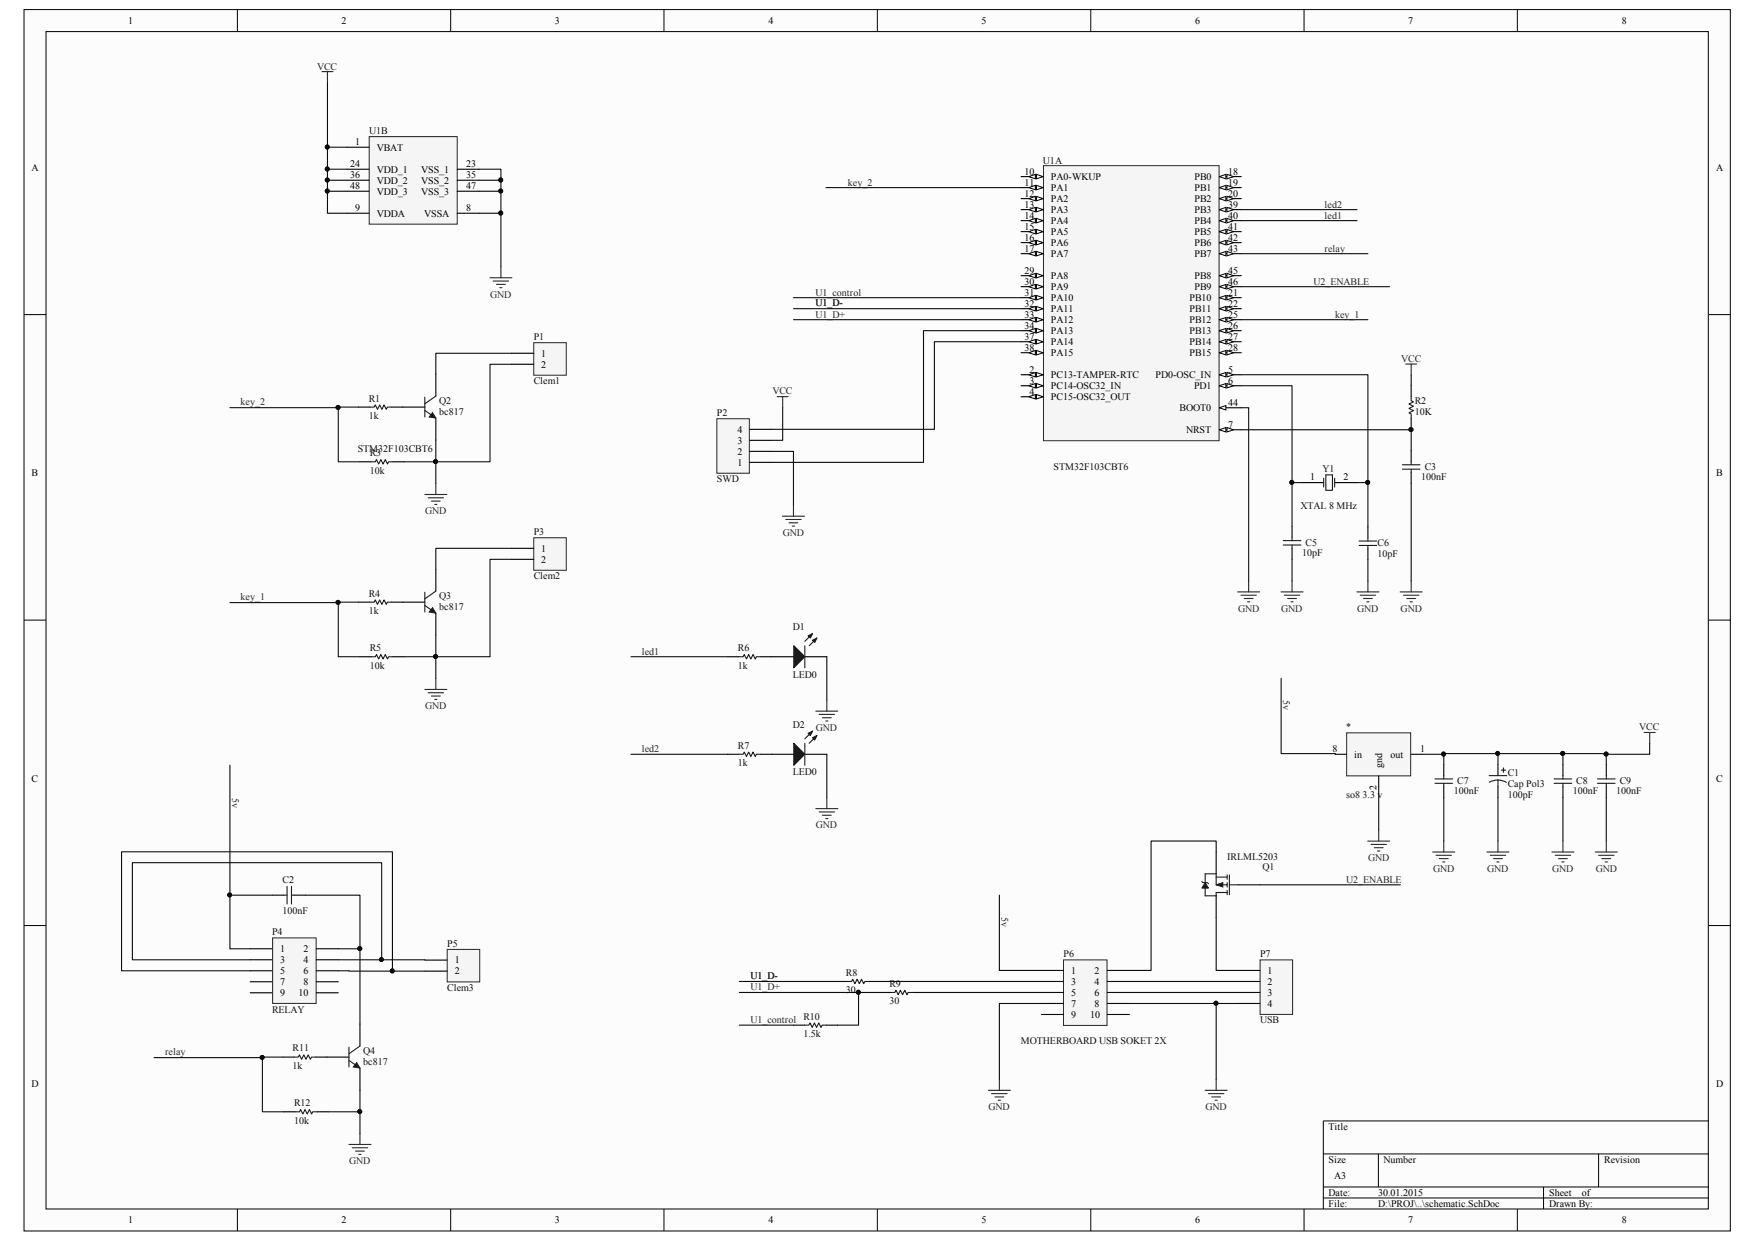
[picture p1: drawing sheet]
# Altium schematic sheet schematic.SchDoc
size A3; PageSetup: Record=PageOptions¦CenterHorizontal=True¦CenterVertical=True¦PrintScale=0.73¦XCorrection=1.00¦YCorrection=1.00¦PrintKind=1¦BorderSize=5000000¦LeftOffset=0¦BottomOffset=0¦Orientation=2¦PaperLength=2970¦PaperWidth=2100¦Scale=100¦PaperSource=7¦PrintQuality=300¦MediaType=1¦DitherType=10¦PrintScaleMode=1¦PaperKind=A4¦PaperIndex=9

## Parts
*  so8 3.3 v  [SO8_N]
C1  Cap Pol3  value 100pF  [1812]
C2  100nF  [1-0805_N]
C3  100nF  [1-0805_N]
C5  10pF  [1-0805_N]
C6  10pF  [1-0805_N]
C7  100nF  [1-0805_N]
C8  100nF  [1-0805_N]
C9  100nF  [1-0805_N]
D1  LED0  [1-0805_N]
D2  LED0  [1-0805_N]
P1  Clem1  [HDR1X2]
P2  SWD  [MHDR1X4]
P3  Clem2  [HDR1X2]
P4  RELAY  [relay 5v]
P5  Clem3  [klemnik]
P6  MOTHERBOARD USB SOKET 2X  [MB_USB]
P7  USB  [USB_SOCKET]
Q1  IRLML5203  [SOT23_N]
Q2  bc817  [SOT23_N]
Q3  bc817  [SOT23_N]
Q4  bc817  [SOT23_N]
R1  1k  [1-0805_N]
R2  10K  [1-0805_N]
R3  10k  [1-0805_N]
R4  1k  [1-0805_N]
R5  10k  [1-0805_N]
R6  1k  [1-0805_N]
R7  1k  [1-0805_N]
R8  30  [1-0805_N]
R9  30  [1-0805_N]
R10  1.5k  [1-0805_N]
R11  1k  [1-0805_N]
R12  10k  [1-0805_N]
U1  STM32F103CBT6  [LQFP48_N]  (parts A,B of 2)
Y1  XTAL 8 MHz  [QUARTZ]

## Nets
GND: *.2(gnd) C1.2 C3.1 C5.1 C6.1 C7.1 C8.1 C9.1 D1.2(K) D2.2(K) P1.2 P2.2 P3.2 P6.7 P6.8 P7.4 Q2.2(E) Q3.2(E) Q4.2(E) R3.2 R5.2 R12.2 U1.8(VSSA) U1.23(VSS_1) U1.35(VSS_2) U1.44(BOOT0) U1.47(VSS_3)
VCC: *.1(out) C1.1 C7.2 C8.2 C9.2 P2.3 R2.2 U1.1(VBAT) U1.9(VDDA) U1.24(VDD_1) U1.36(VDD_2) U1.48(VDD_3)
5v: *.8(in) C2.1 P4.1 P6.1
key_1: R4.1 R5.1 U1.25(PB12)
key_2: R1.1 R3.1 U1.11(PA1)
led1: R6.1 U1.40(PB4)
led2: R7.1 U1.39(PB3)
relay: R11.1 R12.1 U1.43(PB7)
U1_control: R10.1 U1.31(PA10)
U1_D+: R9.1 R10.2 U1.33(PA12)
U1_D-: R8.1 U1.32(PA11)
U2_ENABLE: Q1.3(G) U1.46(PB9)
NetC2_2: C2.2 P4.2 Q4.1(C)
NetC3_2: C3.2 R2.1 U1.7(NRST)
NetC5_2: C5.2 U1.6(PD1) Y1.1(OSC1)
NetC6_2: C6.2 U1.5(PD0-OSC_IN) Y1.2(OSC2)
NetD1_1: D1.1(A) R6.2
NetD2_1: D2.1(A) R7.2
NetP1_1: P1.1 Q2.1(C)
NetP2_1: P2.1 U1.34(PA13)
NetP2_4: P2.4 U1.37(PA14)
NetP3_1: P3.1 Q3.1(C)
NetP4_3: P4.3 P4.4 P5.1
NetP4_5: P4.5 P4.6 P5.2
NetP6_2: P6.2 Q1.2(S)
NetP6_3: P6.3 R8.2
NetP6_4: P6.4 P7.2
NetP6_5: P6.5 R9.2
NetP6_6: P6.6 P7.3
NetP7_1: P7.1 Q1.1(D)
NetQ2_3: Q2.3(B) R1.2
NetQ3_3: Q3.3(B) R4.2
NetQ4_3: Q4.3(B) R11.2

Not connected (* = marked no-connect by the designer): P4 7 8 9 10; P6 9 10; U1 2(PC13-TAMPER-RTC) 3(PC14-OSC32_IN) 4(PC15-OSC32_OUT) 10(PA0-WKUP) 12(PA2) 13(PA3) 14(PA4) 15(PA5) 16(PA6) 17(PA7) 18(PB0) 19(PB1) 20(PB2) 21(PB10) 22(PB11) 26(PB13) 27(PB14) 28(PB15) 29(PA8) 30(PA9) 38(PA15) 41(PB5) 42(PB6) 45(PB8)
